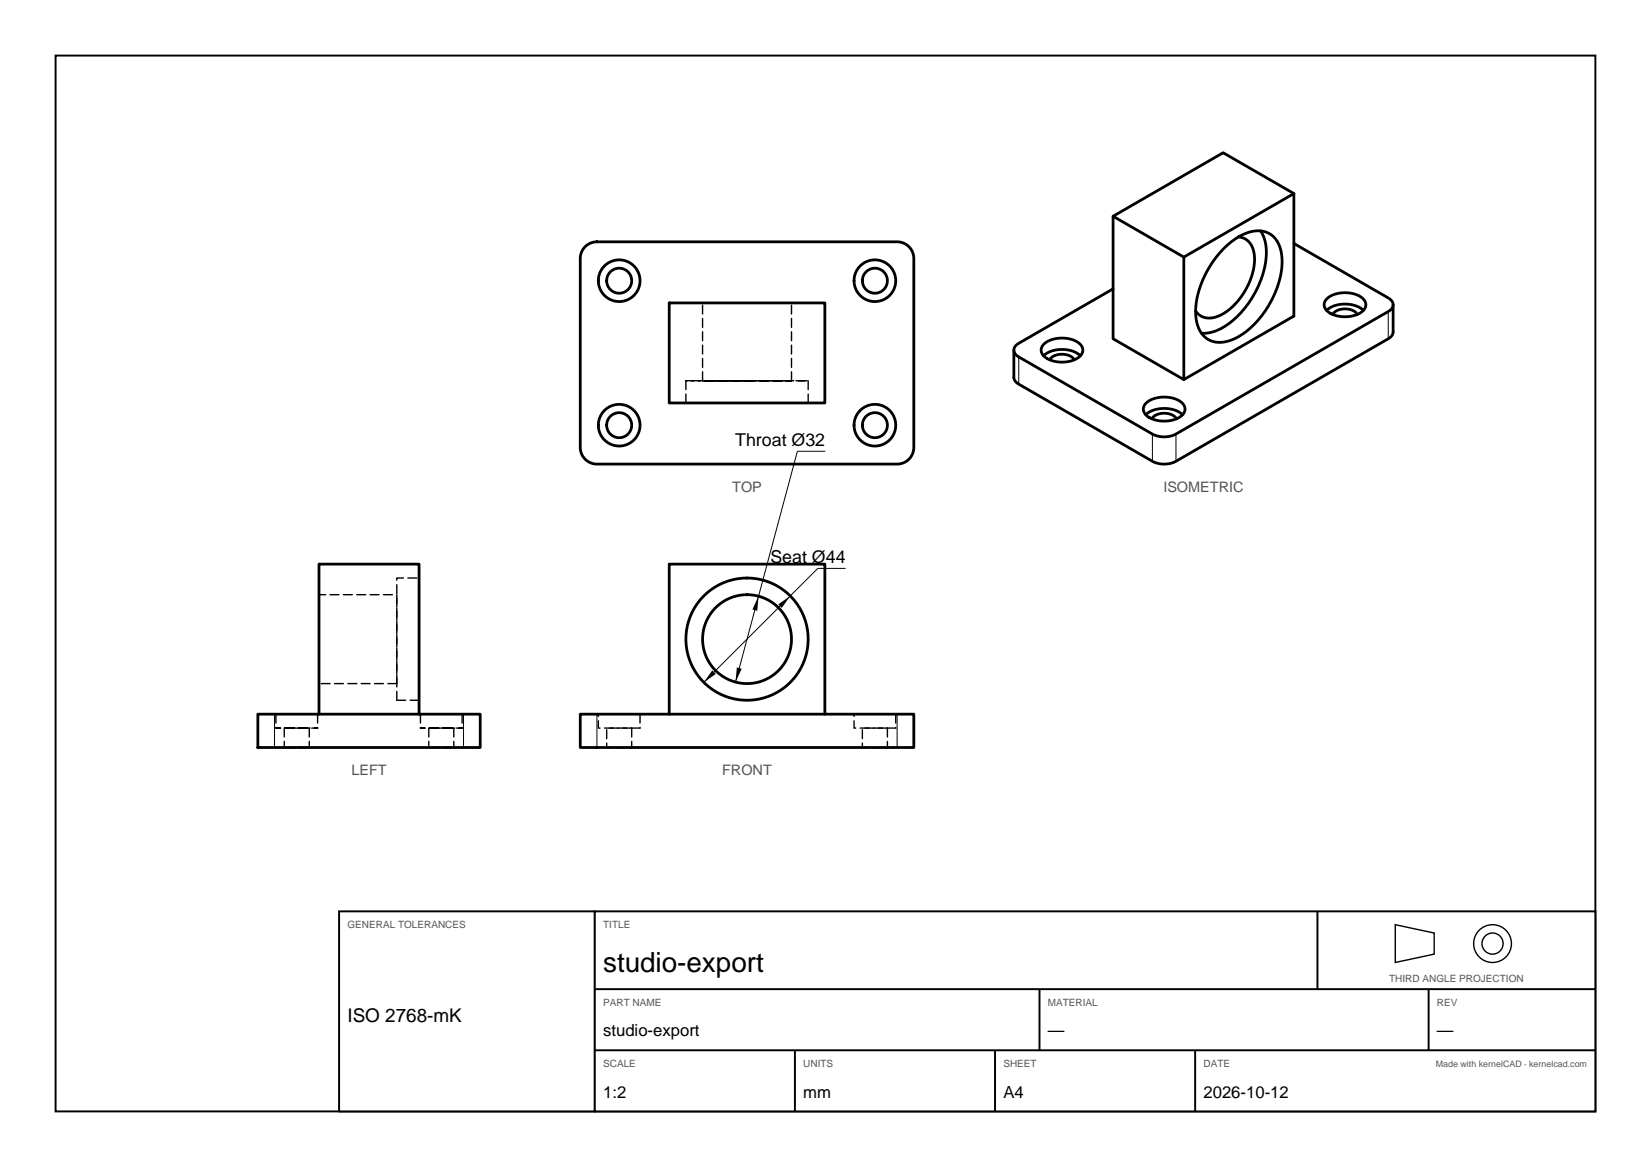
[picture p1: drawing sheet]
<svg xmlns="http://www.w3.org/2000/svg" width="297mm" height="210mm" viewBox="0 0 297 210" stroke-linecap="round" stroke-linejoin="round" font-family="sans-serif">
<path d="M10 10h277v190h-277z" fill="none" stroke="#000" stroke-width=".35"/>
<g fill="none" stroke="#000" stroke-width=".25" stroke-dasharray="1.6 .8">
<path d="M134.4 54.5h8h-16h8M123.4 72.5v-4M126.4 68.5v-14M134.4 72.5h11h-22h11M134.4 68.5h8h-16h19h-22h11M142.4 68.5v-14M145.4 72.5v-4M49.6 128.5v2.5M51.1 131v3.5M53.4 134.5h-2.3h4.5h-2.2M53.4 128.5h-3.8h7.5h-3.7M53.4 131h-2.3h4.5h-6h7.5h-3.7"/>
<path d="M55.6 131v3.5M57.1 128.5v2.5M57.4 128.5h18M71.4 123v-16h-14v16M71.4 126v-22h4v22M71.4 123h-14M75.4 126h-4M75.6 128.5v2.5M77.1 131v3.5M79.4 134.5h-2.3h4.5h-2.2M79.4 128.5h-3.8h7.5h-3.7M79.4 131h-2.3h4.5h-6h7.5h-3.7"/>
<path d="M81.6 131v3.5M83.1 128.5v2.5M113.6 131h-4.5v3.5h4.5M113.6 131v3.5M115.1 131h-7.5v-2.5h7.5M115.1 128.5v2.5M120.4 128.5h28M159.6 131h-4.5v3.5h4.5M159.6 131v3.5M161.1 131h-7.5v-2.5h7.5M161.1 128.5v2.5"/>
</g>
<path d="M249.7 56.1v4.9M183.3 64.2v4.9M207.3 78.1v4.9M211.5 78.1v4.9M148.4 81.2h-5l-11.1 41.5M152.1 102.3h-5l-20.5 20.5M49.4 128.5v6M83.4 128.5v6M107.4 128.5v6M161.4 128.5v6" fill="none" stroke="#000" stroke-width=".18"/>
<g fill="none" stroke="#000" stroke-width=".5">
<path d="M200.2 38.9l19.8-11.4 12.8 7.3v22.1l-19.8 11.4-12.8-7.3zM200.2 38.9l12.8 7.4M232.8 34.8l-19.8 11.5v22M105.3 44.4a3 3 0 0 1 2.1-.9h54a3 3 0 0 1 3 3v34a3 3 0 0 1-3 3h-54a3 3 0 0 1-3-3v-34a3 3 0 0 1 .9-2.1zM120.4 54.5h28v18h-28zM220.1 44.7a9.3 9.3 0 0 1 6.2-3.2 4.2 4.2 0 0 1 4.2 4 14.6 14.6 0 0 1-2.9 10.4 12 12 0 0 1-7.4 5.6 4.2 4.2 0 0 1-5-3.8 14.6 14.6 0 0 1 2.9-10.5zM222.8 42.6a3.2 3.2 0 0 1 2.9 3.4 12 12 0 0 1-6.5 10.9 3.1 3.1 0 0 1-4.1-.9M226.8 41.5a7.9 7.9 0 0 1 .7 6.4 17 17 0 0 1-8.4 11.5l-1.5 .5-1.5 .1M232.8 43.8l16.9 9.8a1.29 1.29 0 0 1 .9 1.2 1.29 1.29 0 0 1-.9 1.3l-38.2 22a4.7 4.7 0 0 1-4.2 0l-24-13.9a1.29 1.29 0 0 1-.9-1.2 1.29 1.29 0 0 1 .9-1.2l16.9-9.8M238.6 55.9a5.3 5.3 0 0 1 6.7 0M238.7 53.8a5.3 5.3 0 0 1 6.7 .2 1.62 1.62 0 0 1-1 2.5 5.3 5.3 0 0 1-5.9-.9 1.4 1.4 0 0 1 .2-1.8zM239.8 56.6a2.86 2.86 0 0 1 4.3 0"/>
<path d="M250.6 54.8v4.9a1.49 1.49 0 0 1-.9 1.3l-38.2 22a4.7 4.7 0 0 1-4.2 0l-24-13.9a1.49 1.49 0 0 1-.9-1.2v-4.9M187.7 64a5.3 5.3 0 0 1 6.6 0M187.8 61.9a5.3 5.3 0 0 1 6.7 .3 1.62 1.62 0 0 1-1 2.4 5.3 5.3 0 0 1-6-.8 1.4 1.4 0 0 1 .3-1.9zM188.8 64.8a2.86 2.86 0 0 1 4.4 0M206.1 74.6a5.3 5.3 0 0 1 6.6 0M206.2 72.5a5.3 5.3 0 0 1 6.7 .3 1.62 1.62 0 0 1-1 2.4 5.3 5.3 0 0 1-6-.8 1.4 1.4 0 0 1 .3-1.9zM207.2 75.4a2.86 2.86 0 0 1 4.4 0M46.4 128.5h40v6h-40zM57.4 128.5v-27h18v27M104.4 128.5h60v6h-60zM120.4 128.5v-27h28v27"/>
<circle cx="111.4" cy="50.5" r="2.25"/>
<circle cx="111.4" cy="50.5" r="3.8"/>
<circle cx="157.4" cy="50.5" r="2.25"/>
<circle cx="157.4" cy="50.5" r="3.8"/>
<circle cx="111.4" cy="76.5" r="2.25"/>
<circle cx="111.4" cy="76.5" r="3.8"/>
<circle cx="157.4" cy="76.5" r="2.25"/>
<circle cx="157.4" cy="76.5" r="3.8"/>
<circle cx="134.4" cy="115" r="11"/>
<circle cx="134.4" cy="115" r="8"/>
</g>
<path d="M136.5 107.3l-.3 2.6-.9-.2zM140 108.8l2.2-1.6-1.6 2.2zM128.1 120.6l.7 .7-2.2 1.5zM132.6 120.1l.8 .2-1.1 2.4z" fill="#000"/>
<g fill="#fff" stroke="#000" stroke-width=".35">
<path d="M61 164h46v36h-46z"/>
<path d="M107 164h180v36h-180z"/>
</g>
<path d="M107 178h180M187 178v11M237 164v14M257 178v11M107 189h180M143 189v11M179 189v11M215 189v11" fill="none" stroke="#000" stroke-width=".35"/>
<g fill="none" stroke="#000" stroke-width=".25">
<path d="M251 166.4l7 1.5v3.8l-7 1.5z"/>
<circle cx="268.5" cy="169.8" r="3.4"/>
<circle cx="268.5" cy="169.8" r="1.9"/>
</g>
<text font-size="5" x="108.5" y="175">studio-export</text>
<text font-size="3.4" x="62.5" y="184">ISO 2768-mK</text>
<g font-size="3.2">
<text x="132.3" y="80.2">Throat Ø32</text>
<text x="138.6" y="101.3">Seat Ø44</text>
</g>
<g font-size="3">
<text x="108.5" y="186.5">studio-export</text>
<text x="188.5" y="186.5">—</text>
<text x="258.5" y="186.5">—</text>
<text x="108.5" y="197.5">1:2</text>
<text x="144.5" y="197.5">mm</text>
<text x="180.5" y="197.5">A4</text>
<text x="216.5" y="197.5">2026-10-12</text>
</g>
<g font-size="2.6" fill="#555">
<text x="131.7" y="88.5">TOP</text>
<text x="209.3" y="88.5">ISOMETRIC</text>
<text x="63.2" y="139.5">LEFT</text>
<text x="129.9" y="139.5">FRONT</text>
</g>
<g font-size="1.8" fill="#555">
<text x="62.5" y="167">GENERAL TOLERANCES</text>
<text x="108.5" y="167">TITLE</text>
<text x="249.9" y="176.8">THIRD ANGLE PROJECTION</text>
<text x="108.5" y="181">PART NAME</text>
<text x="188.5" y="181">MATERIAL</text>
<text x="258.5" y="181">REV</text>
<text x="108.5" y="192">SCALE</text>
<text x="144.5" y="192">UNITS</text>
<text x="180.5" y="192">SHEET</text>
<text x="216.5" y="192">DATE</text>
</g>
<text font-size="1.6" fill="#555" x="258.3" y="192">Made with kernelCAD · kernelcad.com</text>
</svg>
